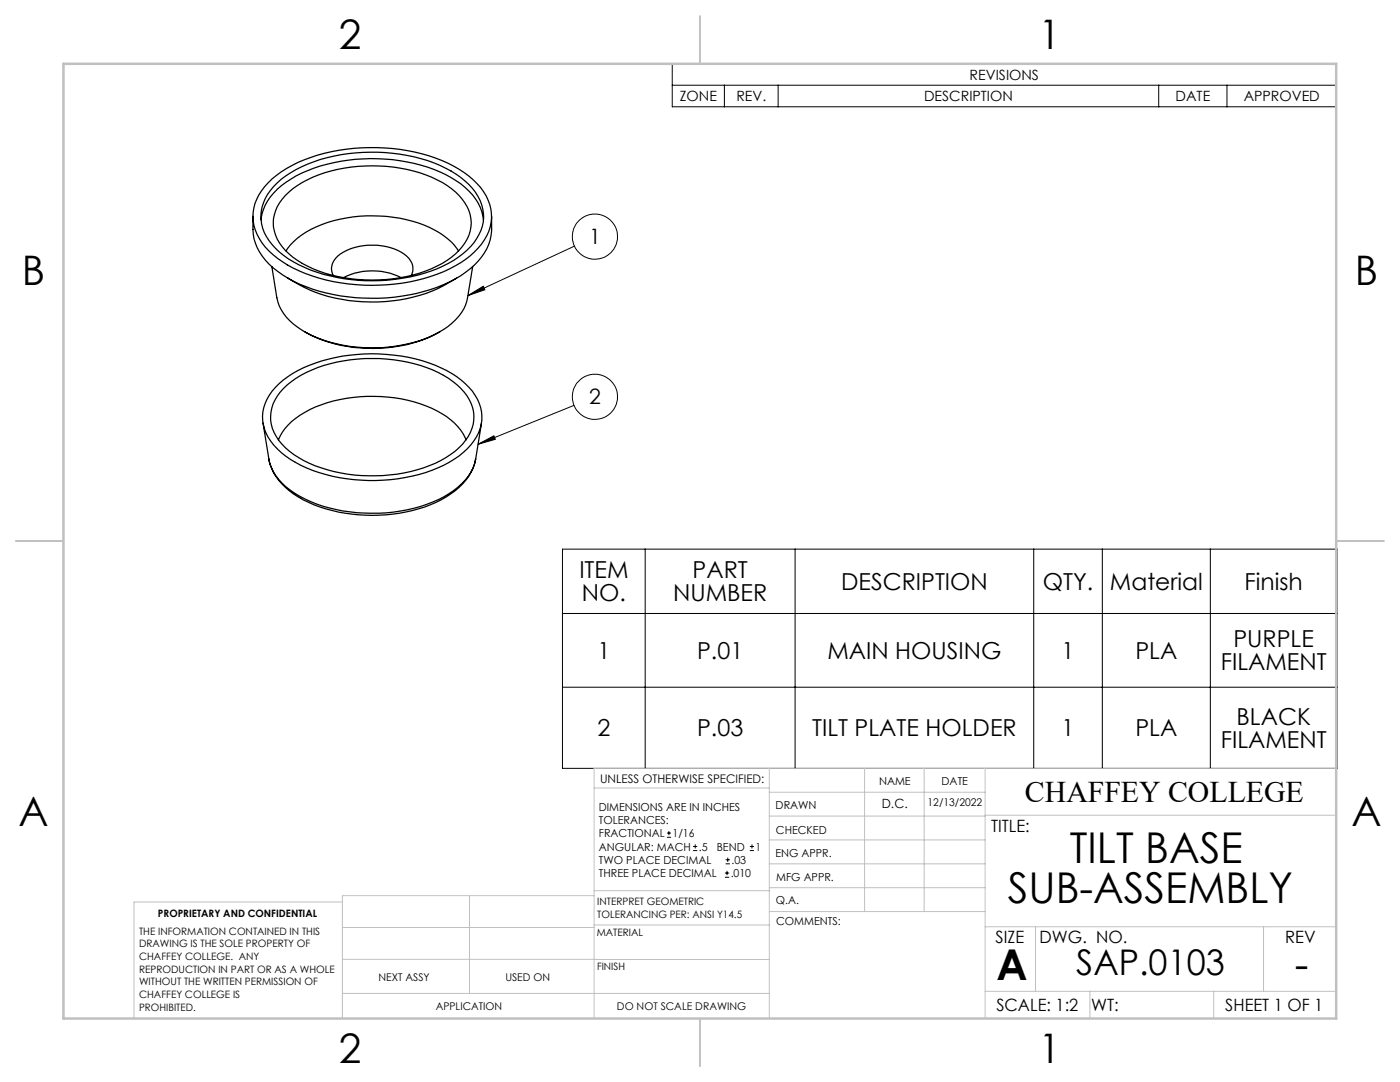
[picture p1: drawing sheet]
<svg xmlns="http://www.w3.org/2000/svg" width="279mm" height="216mm" viewBox="0 0 279 216" stroke-linecap="round" stroke-linejoin="round" font-family="sans-serif">
<g fill="none" stroke="#000" stroke-width=".25">
<path d="M54.3 35.7a28.7 28.7 0 0 1 16.3-6.1 35.8 35.8 0 0 1 21.1 4.2 12.3 12.3 0 0 1 6.3 7.9 9.3 9.3 0 0 1-3.3 8.6 26.7 26.7 0 0 1-14.5 6.2 37.1 37.1 0 0 1-22.8-3.6 13.1 13.1 0 0 1-6.7-7.8 9 9 0 0 1 2.8-8.6zM54.6 37.2a22.4 22.4 0 0 1 12-6 35.4 35.4 0 0 1 22.3 2.3 13.3 13.3 0 0 1 7.2 7.4 8.2 8.2 0 0 1-2.2 8.3 23.6 23.6 0 0 1-13.4 6.3 34 34 0 0 1-21.9-3.3 12.1 12.1 0 0 1-6.4-7.5 8.4 8.4 0 0 1 2.4-7.5zM56.9 39a22 22 0 0 1 13.2-5.7 30.7 30.7 0 0 1 18.2 3.1 10.5 10.5 0 0 1 5.7 7.3 8.5 8.5 0 0 1-3.9 7.6 26.2 26.2 0 0 1-15.8 4.6 27 27 0 0 1-15.8-4.6 8.5 8.5 0 0 1-3.9-7.6 8.2 8.2 0 0 1 2.3-4.7zM50.5 43.2v2.6a10.4 10.4 0 0 0 4.9 8.4l2 1.3M52.1 43.9a10.4 10.4 0 0 1 5-7.5 30 30 0 0 1 16.8-4.8 31 31 0 0 1 18.1 5.1 10.6 10.6 0 0 1 4.5 7.2M54.3 53.2l.9 6.2a9.8 9.8 0 0 0 5.1 6.5 29.4 29.4 0 0 0 21.5 2.6 17.5 17.5 0 0 0 10.3-6.1 7 7 0 0 0 1.2-3l1-6.2M57.1 50.1a15.1 15.1 0 0 1 8.3-5.7 29.4 29.4 0 0 1 21.3 1.5l1.8 1.1a10.2 10.2 0 0 1 3 3.1M57.4 55.5a32 32 0 0 0 22.3 4.4 27.7 27.7 0 0 0 11.4-4.4M66.5 55a3.2 3.2 0 0 1 1.4-4.3 12.4 12.4 0 0 1 12.7 0 3.3 3.3 0 0 1 1.5 4.3M68.6 55.4a12.9 12.9 0 0 1 11.4 0M98.1 43.2a11.2 11.2 0 0 1-1.4 7.3 19.4 19.4 0 0 1-10.8 7.3 38.8 38.8 0 0 1-27.3-1.7l-1.2-.6M55 77.3a22.1 22.1 0 0 1 12-6 35 35 0 0 1 22.1 2.6 12.9 12.9 0 0 1 6.8 7.4 8.4 8.4 0 0 1-2.6 8.2 24.8 24.8 0 0 1-13.9 6 32.9 32.9 0 0 1-21.5-3.8 10.6 10.6 0 0 1-5.5-8.7 8.9 8.9 0 0 1 2.6-5.7z"/>
<path d="M56.6 77.5a23.3 23.3 0 0 1 13.4-5.7 31.4 31.4 0 0 1 18.5 3.1 10.9 10.9 0 0 1 6 7.3 8.6 8.6 0 0 1-3.7 7.8 26.2 26.2 0 0 1-15.8 4.9 28.5 28.5 0 0 1-16.4-4.2 9.3 9.3 0 0 1-4.6-7.7 7.9 7.9 0 0 1 2.6-5.5zM60.8 66.2l.3 .2M87.8 66.2a29.1 29.1 0 0 1-24.7 1.2l-2-1M52.5 84.4l1.2 7.3M55.6 87.8a12 12 0 0 1 6.3-6.1 30.5 30.5 0 0 1 25.3 .3 11.6 11.6 0 0 1 5.8 5.8M94.9 91.6a11.1 11.1 0 0 1-5.9 7.6 31.4 31.4 0 0 1-21.4 3 20.5 20.5 0 0 1-12-6.4 9.9 9.9 0 0 1-1.9-4.1M94.9 91.6a10.5 10.5 0 0 1-5.3 6.9 30.8 30.8 0 0 1-19.8 3.6 23.4 23.4 0 0 1-13.5-5.7 9.2 9.2 0 0 1-2.6-4.7M96.1 84.4l-1.2 7.2"/>
</g>
<g fill="none" stroke="#000" stroke-width=".2">
<path d="M134.2 12.7h132.5v8.6h-132.5zM134.2 17h132.5M144.6 17v4.3M155.3 17v4.3M231.2 17v4.3M244.9 17v4.3M93.4 59l3-1.9 .4 .7zM114.7 49.1l-21.3 9.9M95.4 88.7l3.2-1.7 .2 .7zM114.5 80.9l-19.1 7.8M112.3 109.6h154.5v43.7h-154.5zM128.8 109.6v43.7"/>
<path d="M158.7 109.6v43.7M206.3 109.6v43.7M220 109.6v43.7M241.5 109.6v43.7M112.3 122.4h154.5M112.3 137.1h154.5M133.1 167.1h.8M133.1 166.2h.8M133.5 165.8v.9M138.3 169.7h.8M138.3 168.9h.8M138.7 168.5v.8"/>
<path d="M144.7 175h.8M144.7 174.2h.8M144.8 172.4h.9M144.8 171.6h.9M145.1 173.8v.8M145.2 171.1v.9M149.6 169.7h.9M149.6 168.9h.9M150.1 168.5v.8"/>
<circle cx="118.7" cy="47.2" r="4.5"/>
<circle cx="118.7" cy="79.2" r="4.5"/>
</g>
<g fill="none" stroke="#c0c0c0" stroke-width=".2">
<path d="M118.6 157.2h34.9M153.5 153.3v49.9M153.5 158.1h43.1M172.5 153.3v28.6M184.4 153.3v28.6M196.6 153.3v49.9M266.7 153.3h-148.1v49.9M68.3 180h-41.6v23.2M93.7 178.7v19.5M118.6 178.7h-50.3v24.5M118.6 177.7h35M153.5 167.6h43.1"/>
<path d="M153.5 162.8h43.1M153.5 172.4h43.1M153.5 177.1h43.1M196.6 162.7h70.1M68.3 198.2h85.2M68.3 191.4l85.2 .1M68.3 185.1h50.3M118.6 184.6h35M153.6 181.9h43M196.6 197.8h70.1M196.6 184.9h70.1M206.7 184.9v12.9"/>
<path d="M217.5 197.8v5.4M242.2 197.8v5.4M252.2 184.9v12.9"/>
</g>
<path d="M139.7 3.2v9.5M3.1 107.9h9.6M266.7 107.9h9.5M139.7 203.2v9.6" fill="none" stroke="#c0c0c0" stroke-width=".25"/>
<path d="M12.7 12.7h254v190.5h-254z" fill="none" stroke="#c0c0c0" stroke-width=".5"/>
<path d="M93.4 59l3-1.9 .4 .7zM95.4 88.7l3.2-1.7 .2 .7z" fill="#000"/>
<g font-size="8.5">
<text x="213.5" y="172.1">TILT BASE</text>
<text x="201.1" y="180.2">SUB-ASSEMBLY</text>
<text x="198.9" y="195.5">A</text>
<text x="258.4" y="195.4">-</text>
</g>
<g font-size="8.1">
<text x="67.6" y="9.7">2</text>
<text x="207.3" y="9.7">1</text>
<text x="4.4" y="57">B</text>
<text x="270.4" y="57">B</text>
<text x="3.7" y="164.9">A</text>
<text x="269.7" y="164.9">A</text>
<text x="67.6" y="212.2">2</text>
<text x="207.3" y="212.2">1</text>
</g>
<text font-size="7.1" x="214.8" y="194.6">SAP.0103</text>
<text font-size="6" x="204.6" y="160.1">CHAFFEY COLLEGE</text>
<g font-size="4.7">
<text x="115.6" y="115.4">ITEM</text>
<text x="116.1" y="119.9">NO.</text>
<text x="134.3" y="119.9">NUMBER</text>
<text x="138.2" y="115.4">PART</text>
<text x="167.9" y="117.7">DESCRIPTION</text>
<text x="208.1" y="117.7">QTY.</text>
<text x="221.5" y="117.7">Material</text>
<text x="248.4" y="117.7">Finish</text>
<text x="119.2" y="131.5">1</text>
<text x="139.1" y="131.5">P.01</text>
<text x="165.1" y="131.5">MAIN HOUSING</text>
<text x="211.9" y="131.5">1</text>
<text x="226.6" y="131.5">PLA</text>
<text x="246.2" y="129.2">PURPLE</text>
<text x="243.6" y="133.7">FILAMENT</text>
<text x="119.2" y="146.9">2</text>
<text x="139.1" y="146.9">P.03</text>
<text x="162.1" y="146.9">TILT PLATE HOLDER</text>
<text x="211.9" y="146.9">1</text>
<text x="226.6" y="146.9">PLA</text>
<text x="243.6" y="149.2">FILAMENT</text>
<text x="246.8" y="144.6">BLACK</text>
</g>
<g font-size="4.2">
<text x="117.6" y="48.7">1</text>
<text x="117.6" y="80.7">2</text>
</g>
<g font-size="3.4">
<text x="197.8" y="166">TITLE:</text>
<text x="198.7" y="188.1">SIZE</text>
<text x="207.5" y="188.1">DWG. NO.</text>
<text x="256.5" y="188.2">REV</text>
<text x="198.8" y="201.7">SCALE: 1:2</text>
<text x="217.7" y="201.8">WT:</text>
<text x="244.5" y="201.7">SHEET 1 OF 1</text>
</g>
<g font-size="2.8">
<text x="193.5" y="15.9">REVISIONS</text>
<text x="135.7" y="20.2">ZONE</text>
<text x="147" y="20.2">REV.</text>
<text x="184.4" y="20.2">DESCRIPTION</text>
<text x="234.6" y="20.2">DATE</text>
<text x="248.2" y="20.2">APPROVED</text>
</g>
<text font-size="2.5" x="176" y="161.3">D.C.</text>
<text font-size="2.4" x="119.8" y="156.2">UNLESS OTHERWISE SPECIFIED:</text>
<g font-size="2.2">
<text x="119.5" y="161.8">DIMENSIONS ARE IN INCHES</text>
<text x="154.8" y="161.4">DRAWN</text>
<text x="175.4" y="156.6">NAME</text>
<text x="187.9" y="156.7">DATE</text>
<text x="119.5" y="164.4">TOLERANCES:</text>
<text x="119.5" y="167.1">FRACTIONAL</text>
<text x="134.2" y="167.1">1/16</text>
<text x="154.9" y="166.3">CHECKED</text>
<text x="119.5" y="172.4">TWO PLACE DECIMAL</text>
<text x="119.5" y="169.7">ANGULAR: MACH</text>
<text x="139.5" y="169.7">.5</text>
<text x="143" y="169.7">BEND</text>
<text x="146" y="172.4">.03</text>
<text x="150.8" y="169.7">1</text>
<text x="154.8" y="171">ENG APPR.</text>
<text x="119.5" y="175">THREE PLACE DECIMAL</text>
<text x="145.8" y="175">.010</text>
<text x="154.9" y="175.7">MFG APPR.</text>
<text x="154.9" y="180.4">Q.A.</text>
<text x="154.9" y="184.6">COMMENTS:</text>
</g>
<g font-size="2.1">
<text x="185.1" y="160.7">12/13/2022</text>
<text x="75.5" y="195.7">NEXT ASSY</text>
<text x="100.9" y="195.7">USED ON</text>
<text x="86.9" y="201.5">APPLICATION</text>
<text x="123.1" y="201.6">DO NOT SCALE DRAWING</text>
</g>
<g font-size="2">
<text x="31.5" y="182.9">PROPRIETARY AND CONFIDENTIAL</text>
<text x="119.2" y="180.6">INTERPRET GEOMETRIC</text>
<text x="119.2" y="183.1">TOLERANCING PER: ANSI Y14.5</text>
<text x="27.8" y="186.5">THE INFORMATION CONTAINED IN THIS</text>
<text x="27.8" y="189">DRAWING IS THE SOLE PROPERTY OF</text>
<text x="27.8" y="191.6">CHAFFEY COLLEGE. ANY</text>
<text x="119.1" y="186.7">MATERIAL</text>
<text x="27.8" y="194.1">REPRODUCTION IN PART OR AS A WHOLE</text>
<text x="27.8" y="196.6">WITHOUT THE WRITTEN PERMISSION OF</text>
<text x="119.1" y="193.5">FINISH</text>
<text x="27.8" y="199.1">CHAFFEY COLLEGE IS</text>
<text x="27.8" y="201.7">PROHIBITED.</text>
</g>
</svg>
